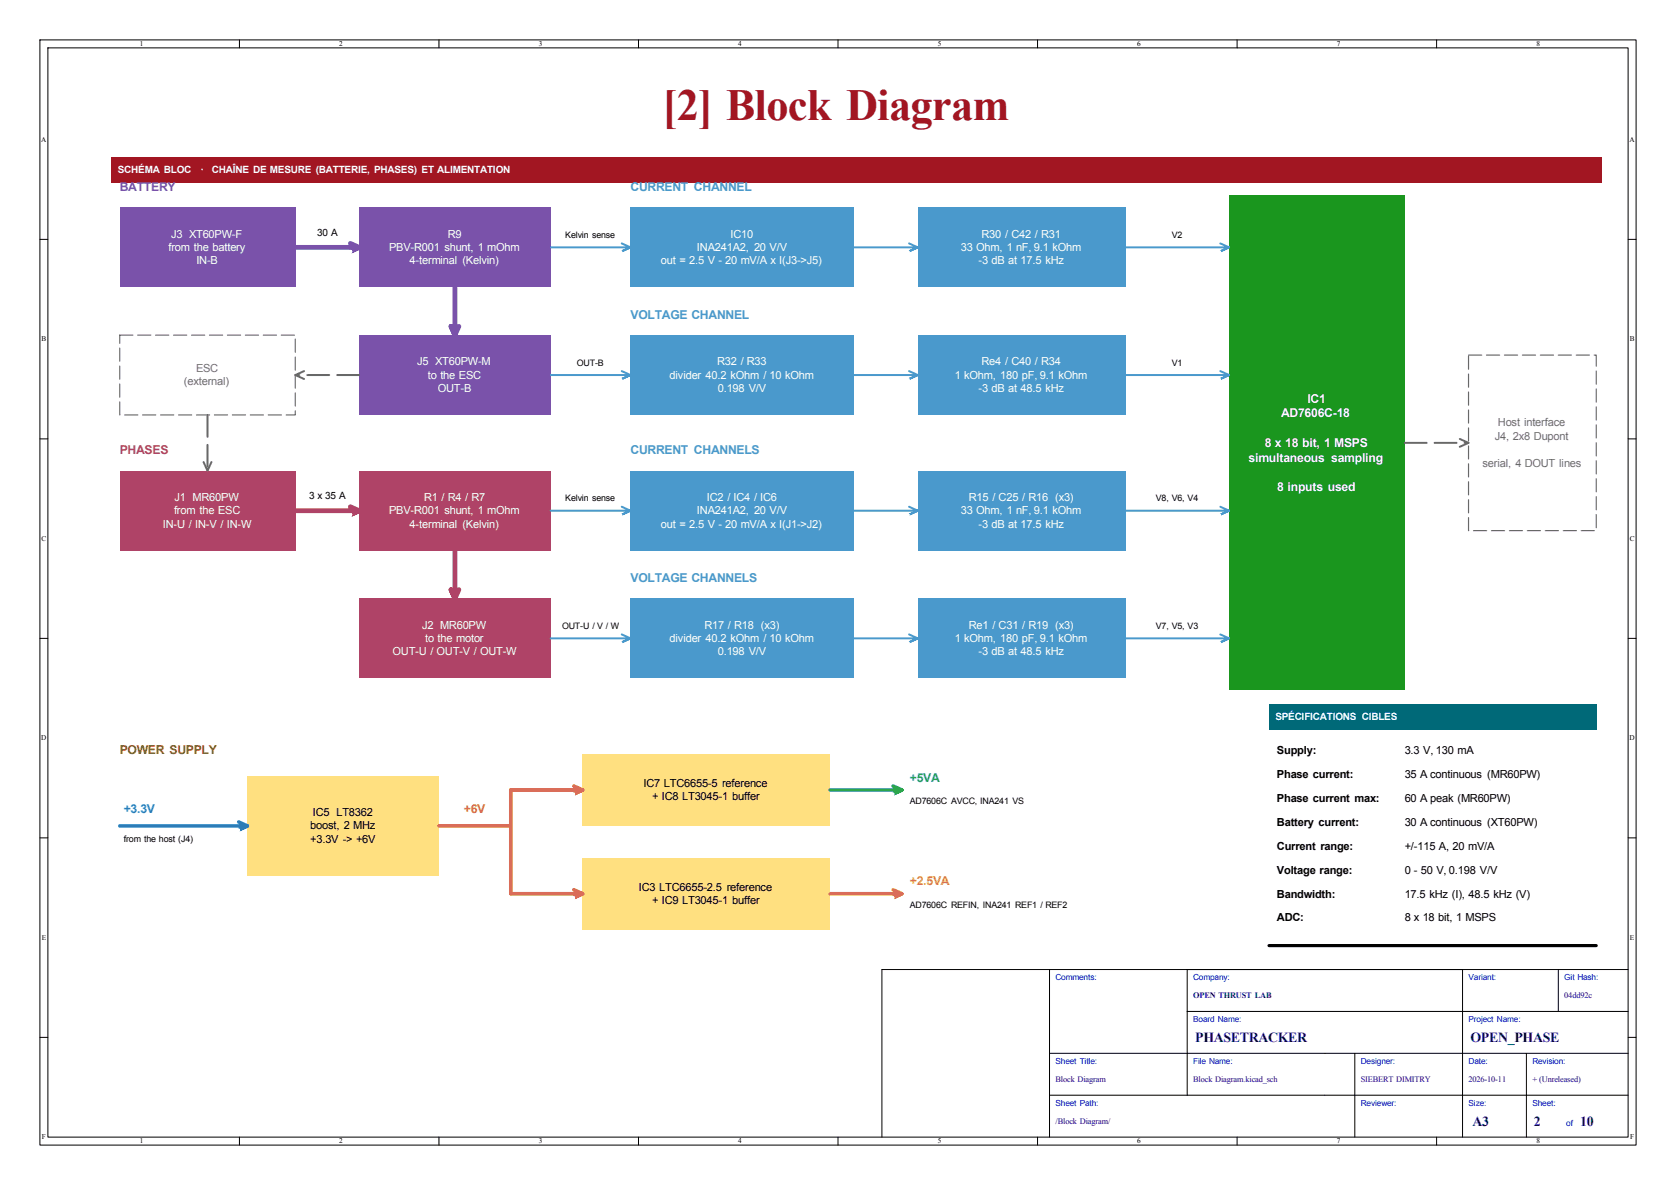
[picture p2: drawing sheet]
<svg xmlns="http://www.w3.org/2000/svg" width="420mm" height="297mm" viewBox="0 0 420 297" stroke-linecap="round" stroke-linejoin="round" font-family="sans-serif">
<g fill="none" stroke="#000" stroke-width=".25">
<path d="M10 10h400v277h-400zM12 12h396v273h-396zM60 10v2M110 10v2M160 10v2M210 10v2M260 10v2M310 10v2M360 10v2M10 60h2M408 60h2M10 110h2"/>
<path d="M408 110h2M10 160h2M408 160h2M10 210h2M408 210h2M263 243v42M297.5 253.5h110.5M297.5 243v31.5M366.5 243v42M390.5 243v10.5M408 243h-187v42M10 260h2"/>
<path d="M263 274.5h145M263 264h145M339.5 264v21M382.5 264v21M408 260h2M60 285v2M110 285v2M160 285v2M210 285v2M260 285v2M310 285v2M360 285v2"/>
</g>
<path d="M27.9 39.4h373.4v6.3h-373.4z" fill="#a21622"/>
<g fill="#7a52aa">
<path d="M30 52h44v20h-44z"/>
<path d="M90 52h48v20h-48z"/>
<path d="M90 84h48v20h-48z"/>
</g>
<path d="M146 215h62v18h-62z" fill="#ffe080"/>
<path d="M90 118h48v20h-48z" fill="#af4367"/>
<path d="M158 118h56v20h-56z" fill="#4a99cc"/>
<path d="M308 49h44v124h-44z" fill="#1a961e"/>
<path d="M318 176.5h82v6.4h-82z" fill="#006978"/>
<path d="M230 52h52v20h-52z" fill="#4a99cc"/>
<path d="M146 189h62v18h-62z" fill="#ffe080"/>
<g fill="#4a99cc">
<path d="M158 150h56v20h-56z"/>
<path d="M230 84h52v20h-52z"/>
<path d="M230 150h52v20h-52z"/>
<path d="M158 52h56v20h-56z"/>
<path d="M158 84h56v20h-56z"/>
</g>
<path d="M62 194.5h48v25h-48z" fill="#ffe080"/>
<path d="M30 118h44v20h-44z" fill="#af4367"/>
<path d="M230 118h52v20h-52z" fill="#4a99cc"/>
<path d="M90 150h48v20h-48z" fill="#af4367"/>
<path d="M90 94h-16M52 104v14M352 111h16" fill="none" stroke="#6e6e6e" stroke-width=".5" stroke-dasharray="5.5 2"/>
<path d="M318 237h82" fill="none" stroke="#000" stroke-width=".8"/>
<path d="M143.8 197l2.2 1-2.2 1 2.2-1h-18v26h18l-2.2 1 2.2-1-2.2-1M110 207h18" fill="none" stroke="#eb6834" stroke-width=".9"/>
<path d="M30 84h44v20h-44zM368 89h32v44h-32z" fill="none" stroke="#6e6e6e" stroke-width=".3" stroke-dasharray="3.3 1.2"/>
<path d="M155.8 61l2.2 1-2.2 1 2.2-1h-20M227.8 61l2.2 1-2.2 1 2.2-1h-16M305.8 61l2.2 1-2.2 1 2.2-1h-26M155.8 93l2.2 1-2.2 1 2.2-1h-20M227.8 93l2.2 1-2.2 1 2.2-1h-16M305.8 93l2.2 1-2.2 1 2.2-1h-26M155.8 127l2.2 1-2.2 1 2.2-1h-20M227.8 127l2.2 1-2.2 1 2.2-1h-16M305.8 127l2.2 1-2.2 1 2.2-1h-26M155.8 159l2.2 1-2.2 1 2.2-1h-20M227.8 159l2.2 1-2.2 1 2.2-1h-16M305.8 159l2.2 1-2.2 1 2.2-1h-26" fill="none" stroke="#4a99cc" stroke-width=".5"/>
<path d="M87.8 127l2.2 1-2.2 1 2.2-1h-16M114 138v12l-1-2.2 1 2.2 1-2.2" fill="none" stroke="#af4367" stroke-width="1.2"/>
<path d="M87.8 61l2.2 1-2.2 1 2.2-1h-16M114 72v12l-1-2.2 1 2.2 1-2.2" fill="none" stroke="#7a52aa" stroke-width="1.2"/>
<path d="M59.8 206l2.2 1-2.2 1 2.2-1h-32" fill="none" stroke="#2a78d6" stroke-width=".9"/>
<path d="M76.2 93l-2.2 1 2.2 1M51 115.8l1 2.2 1-2.2M365.8 110l2.2 1-2.2 1" fill="none" stroke="#6e6e6e" stroke-width=".5"/>
<path d="M223.8 223l2.2 1-2.2 1 2.2-1h-18" fill="none" stroke="#eda100" stroke-width=".9"/>
<path d="M223.8 197l2.2 1-2.2 1 2.2-1h-18" fill="none" stroke="#1baf7a" stroke-width=".9"/>
<text font-size="11.1" fill="#a21622" x="166" y="30.2">[2] Block Diagram</text>
<g font-size="3.5" fill="#00007f">
<text x="299.5" y="261.1">PHASETRACKER</text>
<text x="368.5" y="261.1">OPEN_PHASE</text>
<text x="369" y="282.1">A3</text>
<text x="384.4" y="282.1">2</text>
<text x="396" y="282.1">10</text>
</g>
<text font-size="3.1" fill="#7a52aa" x="30" y="47.9">BATTERY</text>
<g font-size="3.1" fill="#4a99cc">
<text x="158" y="47.9">CURRENT CHANNEL</text>
<text x="158" y="79.9">VOLTAGE CHANNEL</text>
<text x="158" y="113.9">CURRENT CHANNELS</text>
<text x="158" y="145.9">VOLTAGE CHANNELS</text>
</g>
<g font-size="3.1" fill="#fff">
<text x="327.6" y="100.9">IC1</text>
<text x="321" y="104.6">AD7606C-18</text>
<text x="316.9" y="112">8 x 18 bit, 1 MSPS</text>
<text x="312.9" y="115.7">simultaneous sampling</text>
<text x="320.1" y="123.1">8 inputs used</text>
</g>
<text font-size="3.1" fill="#af4367" x="30" y="113.9">PHASES</text>
<text font-size="3.1" fill="#966e00" x="30" y="188.9">POWER SUPPLY</text>
<text font-size="3.1" fill="#1baf7a" x="228" y="195.9">+5VA</text>
<text font-size="3.1" fill="#2a78d6" x="31" y="203.9">+3.3V</text>
<text font-size="3.1" fill="#eb6834" x="116.2" y="203.9">+6V</text>
<text font-size="3.1" fill="#eda100" x="228" y="221.9">+2.5VA</text>
<g font-size="2.8" fill="#fff">
<text x="42.9" y="59.5">J3 XT60PW-F</text>
<text x="112.2" y="59.5">R9</text>
<text x="183" y="59.5">IC10</text>
<text x="246" y="59.5">R30 / C42 / R31</text>
<text x="42.2" y="62.9">from the battery</text>
<text x="97.5" y="62.9">PBV-R001 shunt, 1 mOhm</text>
<text x="174.6" y="62.9">INA241A2, 20 V/V</text>
<text x="240.8" y="62.9">33 Ohm, 1 nF, 9.1 kOhm</text>
<text x="49.2" y="66.2">IN-B</text>
<text x="102.7" y="66.2">4-terminal (Kelvin)</text>
<text x="165.6" y="66.2">out = 2.5 V - 20 mV/A x I(J3-&gt;J5)</text>
<text x="245.2" y="66.2">-3 dB at 17.5 kHz</text>
<text x="104.5" y="91.5">J5 XT60PW-M</text>
<text x="107.2" y="94.9">to the ESC</text>
<text x="167.8" y="94.9">divider 40.2 kOhm / 10 kOhm</text>
<text x="179.7" y="91.5">R32 / R33</text>
<text x="239.3" y="94.9">1 kOhm, 180 pF, 9.1 kOhm</text>
<text x="246" y="91.5">Re4 / C40 / R34</text>
<text x="109.7" y="98.2">OUT-B</text>
<text x="179.9" y="98.2">0.198 V/V</text>
<text x="245.2" y="98.2">-3 dB at 48.5 kHz</text>
<text x="43.8" y="125.5">J1 MR60PW</text>
<text x="106.3" y="125.5">R1 / R4 / R7</text>
<text x="177.1" y="125.5">IC2 / IC4 / IC6</text>
<text x="242.8" y="125.5">R15 / C25 / R16 (x3)</text>
<text x="43.6" y="128.9">from the ESC</text>
<text x="97.5" y="128.9">PBV-R001 shunt, 1 mOhm</text>
<text x="174.6" y="128.9">INA241A2, 20 V/V</text>
<text x="240.8" y="128.9">33 Ohm, 1 nF, 9.1 kOhm</text>
<text x="40.8" y="132.2">IN-U / IN-V / IN-W</text>
<text x="102.7" y="132.2">4-terminal (Kelvin)</text>
<text x="165.6" y="132.2">out = 2.5 V - 20 mV/A x I(J1-&gt;J2)</text>
<text x="245.2" y="132.2">-3 dB at 17.5 kHz</text>
<text x="105.8" y="157.5">J2 MR60PW</text>
<text x="106.5" y="160.9">to the motor</text>
<text x="167.8" y="160.9">divider 40.2 kOhm / 10 kOhm</text>
<text x="176.5" y="157.5">R17 / R18 (x3)</text>
<text x="239.3" y="160.9">1 kOhm, 180 pF, 9.1 kOhm</text>
<text x="242.8" y="157.5">Re1 / C31 / R19 (x3)</text>
<text x="98.4" y="164.2">OUT-U / OUT-V / OUT-W</text>
<text x="179.9" y="164.2">0.198 V/V</text>
<text x="245.2" y="164.2">-3 dB at 48.5 kHz</text>
</g>
<g font-size="2.8" fill="#6e6e6e">
<text x="49.1" y="93.2">ESC</text>
<text x="46.1" y="96.6">(external)</text>
<text x="375.4" y="106.8">Host interface</text>
<text x="374.6" y="110.2">J4, 2x8 Dupont</text>
<text x="371.5" y="116.9">serial, 4 DOUT lines</text>
</g>
<g font-size="2.8">
<text x="320" y="189">Supply:</text>
<text x="352" y="189">3.3 V, 130 mA</text>
<text x="161.2" y="197.2">IC7 LTC6655-5 reference</text>
<text x="320" y="195">Phase current:</text>
<text x="352" y="195">35 A continuous (MR60PW)</text>
<text x="163.4" y="200.6">+ IC8 LT3045-1 buffer</text>
<text x="320" y="201">Phase current max:</text>
<text x="352" y="201">60 A peak (MR60PW)</text>
<text x="77.8" y="207.9">boost, 2 MHz</text>
<text x="78.4" y="204.5">IC5 LT8362</text>
<text x="320" y="207">Battery current:</text>
<text x="352" y="207">30 A continuous (XT60PW)</text>
<text x="77.7" y="211.2">+3.3V -&gt; +6V</text>
<text x="320" y="213">Current range:</text>
<text x="352" y="213">+/-115 A, 20 mV/A</text>
<text x="320" y="219">Voltage range:</text>
<text x="352" y="219">0 - 50 V, 0.198 V/V</text>
<text x="160.1" y="223.2">IC3 LTC6655-2.5 reference</text>
<text x="163.4" y="226.6">+ IC9 LT3045-1 buffer</text>
<text x="320" y="225">Bandwidth:</text>
<text x="352" y="225">17.5 kHz (I), 48.5 kHz (V)</text>
<text x="320" y="231">ADC:</text>
<text x="352" y="231">8 x 18 bit, 1 MSPS</text>
</g>
<g font-size="2.5" fill="#fff">
<text x="29.5" y="43.3">SCHÉMA BLOC</text>
<text x="50.3" y="43.3">·</text>
<text x="53.1" y="43.3">CHAÎNE DE MESURE (BATTERIE, PHASES) ET ALIMENTATION</text>
<text x="319.6" y="180.5">SPÉCIFICATIONS CIBLES</text>
</g>
<g font-size="2.5">
<text x="79.5" y="59">30 A</text>
<text x="77.5" y="125">3 x 35 A</text>
</g>
<g font-size="2.2">
<text x="141.7" y="59.6">Kelvin sense</text>
<text x="293.6" y="59.6">V2</text>
<text x="144.6" y="91.6">OUT-B</text>
<text x="293.6" y="91.6">V1</text>
<text x="141.7" y="125.6">Kelvin sense</text>
<text x="289.7" y="125.6">V8, V6, V4</text>
<text x="140.8" y="157.6">OUT-U / V / W</text>
<text x="289.7" y="157.6">V7, V5, V3</text>
<text x="228" y="201.6">AD7606C AVCC, INA241 VS</text>
<text x="31" y="211.1">from the host (J4)</text>
<text x="228" y="227.6">AD7606C REFIN, INA241 REF1 / REF2</text>
</g>
<g font-size="2.1" fill="#00f">
<text x="264.5" y="245.7">Comments:</text>
<text x="299" y="245.7">Company:</text>
<text x="368" y="245.7">Variant:</text>
<text x="392" y="245.7">Git Hash:</text>
<text x="299" y="256.2">Board Name:</text>
<text x="368" y="256.2">Project Name:</text>
<text x="264.5" y="266.7">Sheet Title:</text>
<text x="299" y="266.7">File Name:</text>
<text x="341" y="266.7">Designer:</text>
<text x="368" y="266.7">Date:</text>
<text x="384" y="266.7">Revision:</text>
<text x="264.5" y="277.2">Sheet Path:</text>
<text x="341" y="277.2">Reviewer:</text>
<text x="368" y="277.2">Size:</text>
<text x="384" y="277.2">Sheet:</text>
<text x="392.5" y="282.2">of</text>
</g>
<g font-size="2.1" fill="#00007f">
<text x="299" y="250.2">OPEN THRUST LAB</text>
<text x="392" y="250.2">04dd92c</text>
<text x="264.5" y="271.2">Block Diagram</text>
<text x="299" y="271.2">Block Diagram.kicad_sch</text>
<text x="341" y="271.2">SIEBERT DIMITRY</text>
<text x="368" y="271.2">2026-10-11</text>
<text x="384" y="271.2">+ (Unreleased)</text>
<text x="264.5" y="281.7">/Block Diagram/</text>
</g>
<g font-size="1.8">
<text x="35" y="11.6">1</text>
<text x="85" y="11.6">2</text>
<text x="135" y="11.6">3</text>
<text x="185" y="11.6">4</text>
<text x="235" y="11.6">5</text>
<text x="285" y="11.6">6</text>
<text x="335" y="11.6">7</text>
<text x="385" y="11.6">8</text>
<text x="10.3" y="35.6">A</text>
<text x="408.3" y="35.6">A</text>
<text x="10.4" y="85.6">B</text>
<text x="408.4" y="85.6">B</text>
<text x="10.4" y="135.6">C</text>
<text x="408.4" y="135.6">C</text>
<text x="10.3" y="185.6">D</text>
<text x="408.3" y="185.6">D</text>
<text x="10.4" y="235.6">E</text>
<text x="408.4" y="235.6">E</text>
<text x="10.5" y="285.6">F</text>
<text x="35" y="286.6">1</text>
<text x="85" y="286.6">2</text>
<text x="135" y="286.6">3</text>
<text x="185" y="286.6">4</text>
<text x="235" y="286.6">5</text>
<text x="285" y="286.6">6</text>
<text x="335" y="286.6">7</text>
<text x="385" y="286.6">8</text>
<text x="408.5" y="285.6">F</text>
</g>
</svg>
